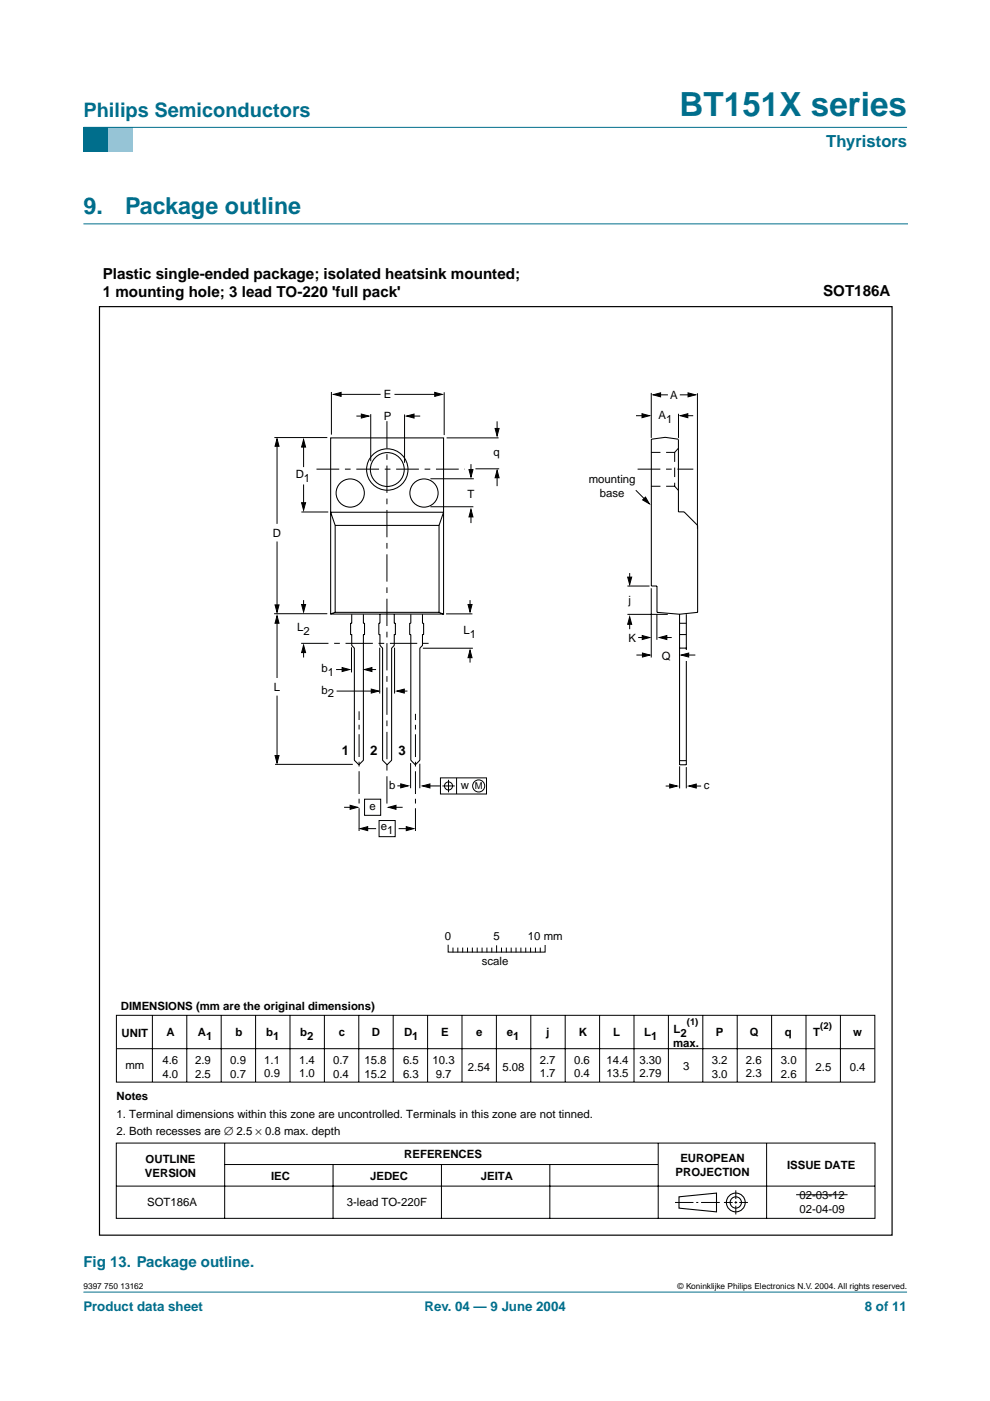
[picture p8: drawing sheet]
<svg xmlns="http://www.w3.org/2000/svg" width="210mm" height="297mm" viewBox="0 0 210 297" stroke-linecap="round" stroke-linejoin="round" font-family="sans-serif">
<path d="M17.7 273.9h174.6z" fill="#006e8c" stroke="#006e8c" stroke-width=".21"/>
<path d="M17.7 27h5.3v5.3h-5.3z" fill-rule="evenodd" fill="#006e8c"/>
<path d="M23 27h5.3v5.3h-5.3z" fill-rule="evenodd" fill="#96c4d6"/>
<path d="M17.7 27h174.6z" fill="#006e8c" stroke="#006e8c" stroke-width=".21"/>
<path d="M17.7 47.5h174.7" fill="none" stroke="#006e8c" stroke-width=".21"/>
<g fill="none" stroke="#000" stroke-width=".21">
<path d="M58.2 92.8h11.2M58.7 94.3v16.8M64.4 94.5v4.5M70.3 83.1v9M72 83.6h8.7M75.6 88.2h1.6M78.6 87.8v10M83.6 83.6h9.2M85.8 87.9v10.2M87.5 88.2h1.6M94.2 83.2v9M94.7 92.8h11"/>
<path d="M99.9 98.4v1.8M100.8 99.4h5M105.4 89.3v2.1M134.8 88.1h2.1M138.1 83.3v9.6M139.2 83.7h2.4M143.9 87.7v5.2M144.1 83.7h2.6M145 88.1h2M147.9 83.4v28.7M58.7 114.8v14M63.9 108.6h5.7"/>
<path d="M64.4 102.7v4.5M91.3 101.5h9.2M91.3 107.4h9.1M99.9 109.3v1.6M105.4 101v2.1M58.1 130.1h11.3M58.7 131.8v11.9M64.4 127.2v1.6M64.4 138.1v1.3M74.5 137.2v5.4M80.5 137.3v9.7M83.7 137.3v9.7"/>
<path d="M89.7 137.4h10.6M94.6 130.2h5.6M99.7 127.2v1.6M99.7 139.1v1.4M133 130.3h8.6M133 124.3h4.7M133.5 121.5v1.6M133.5 131.7v1.7M134.9 138.9h2.1M135.3 135.2h1.6M138.1 124.7v14.7M139.3 130.2v5.4"/>
<path d="M140.7 135.2h1.7M58.7 147.5v13.3M71.3 142h2M71.4 146.5h8.1M78.2 142h1.5M85 146.5h1.4M58.3 162.1h16.5M73 171.2h2M77.3 175.7h2.4M77.3 169.4h3.4v3.5h-3.4zM80.4 174h3.4v3.4h-3.4zM83.3 171.2h2.1"/>
<path d="M84.2 166.6h1.5M84.5 175.7h2.4M87.1 161.8v5.3M89 161.9v5.2M90.4 166.6h3M93.4 164.9h9.8v3.4h-9.8zM93.8 166.6h2.6M95.1 165.3v2.7M96.8 164.9v3.4M141.1 166.7h1.7M144.1 162.5v4.7M145.5 162.6v4.5"/>
<path d="M146.9 166.7h1.8M24.7 215.3h160.8v14.1h-160.8zM32.3 215.4v14M39.6 215.4v14M46.9 215.4v14M54.2 215.4v14M61.5 215.4v14M68.8 215.4v14M76.1 215.3v14.1M83.4 215.4v14M90.7 215.4v14M95 200.4v1.5h20.6v-1.4"/>
<path d="M96 201v.8M97.1 201v.8M98 215.4v14M98.1 201v.8M99.1 201v.8M100.2 201v.8M101.2 201v.8M102.2 201v.8M103.2 201v.8M104.3 201v.8M105.2 215.4v14M105.3 200.5v1.3"/>
<path d="M106.3 201v.8M107.4 201v.8M108.4 201v.8M109.4 201v.8M110.4 201v.8M111.5 201v.8M112.5 201v.8M112.5 215.4v14M113.5 201v.8M114.6 201v.8M119.8 215.4v14M127.1 215.3v14.1"/>
<path d="M134.4 215.4v14M141.7 215.4v14M149 215.4v14M156.3 215.4v14M163.6 215.4v14M170.9 215.4v14M178.2 215.4v14M24.8 222.3h160.6M24.7 242.4h160.8v15.9h-160.8zM24.7 251.5h160.8M47.6 242.4v15.9M47.7 246.9h91.8"/>
<path d="M70.6 246.9v11.4M93.6 246.9v11.4M116.6 246.9v11.4M139.6 242.4v15.9M143.1 254.9h3.9M147.6 254.9h.4M148.6 254.9h4M153.5 254.9h1.8M155.7 254.9h.6M156 252.4v1.8M156 254.7v.5M156 255.6v1.9"/>
<path d="M156.7 254.9h1.9M162.5 242.4v15.9"/>
<circle cx="95.1" cy="166.6" r=".86"/>
<circle cx="101.5" cy="166.6" r="1.28"/>
</g>
<g fill="none" stroke="#000" stroke-width=".23">
<path d="M144 253.7l7.9-.7v3.9l-7.9-.7z"/>
<circle cx="156" cy="254.9" r="1.99"/>
<circle cx="156" cy="254.9" r="1.2"/>
</g>
<path d="M21.1 65h168v196.9h-168z" fill="none" stroke="#000" stroke-width=".25"/>
<g fill="#000" stroke="#000" stroke-width=".21">
<path d="M58.7 93l.5 1.6h-.9zM64.4 93.2l.4 1.6h-.9zM70.7 83.6l1.6-.4v.8zM76.6 87.8l1.6 .4-1.6 .4zM86.2 88.2l1.6-.4v.8zM92.2 83.2l1.6 .4-1.6 .4zM99.4 99.6h.9l-.4 1.5zM105 90.8h.8l-.4 1.6zM136.1 87.7l1.6 .4-1.6 .5zM138.5 83.7l1.6-.4v.8zM144.2 88.1l1.6-.4v.9zM145.9 83.3l1.6 .4-1.6 .4z"/>
<path d="M63.9 106.6h.9l-.4 1.6zM99.9 108l.4 1.6h-.9zM105.4 99.7l.4 1.6h-.8zM58.7 130.5l.5 1.6h-.9zM58.3 128.2h.9l-.5 1.6zM64.4 136.8l.4 1.6h-.9zM63.9 128.2h.9l-.4 1.6zM99.7 137.9l.4 1.5h-.9zM99.2 128.2h.9l-.4 1.6zM133.5 130.8l.4 1.6h-.8zM133.1 122.4h.8l-.4 1.5zM136.2 134.7l1.6 .5-1.6 .4z"/>
<path d="M136.2 138.5l1.6 .4-1.6 .4zM139.8 135.2l1.6-.5v.9zM72.5 141.5l1.6 .5-1.6 .4zM78.7 146.1l1.6 .4-1.6 .4zM77.3 142l1.6-.5v.9zM84.1 146.5l1.6-.4v.8zM58.3 160.2h.9l-.5 1.6zM74.2 170.7l1.6 .5-1.6 .4zM76.4 175.7l1.6-.4v.8zM82.4 171.2l1.6-.5v.9zM85 166.2l1.6 .4-1.6 .4zM86.1 175.3l1.6 .4-1.6 .4z"/>
<path d="M89.6 166.6l1.6-.4v.9zM142 166.2l1.6 .5-1.6 .4zM146 166.7l1.6-.5v.9z"/>
</g>
<path d="M82 89.3v82.2M63.9 136.4h27.4" fill="none" stroke="#000" stroke-width=".21" stroke-dasharray="5.8 1.2 1.2 1.2" stroke-linecap="butt"/>
<path d="M67.1 99.5h31.5M135.2 99.5h11.8" fill="none" stroke="#000" stroke-width=".21" stroke-dasharray="4.8 1.2 1.2 1.2" stroke-linecap="butt"/>
<path d="M76.1 176.2v-25.4M88.1 176.2v-24.9" fill="none" stroke="#000" stroke-width=".21" stroke-dasharray="4.8 1 1 1" stroke-linecap="butt"/>
<g fill="none" stroke="#000" stroke-width=".22">
<path d="M70.1 92.8h23.9v37.4h-23.9zM143.8 93.2v15.3h1.2l2.9 2.9v18.4l-3.8 .4M143.8 93.1l-2.8-.4-2.9 .4v31.1h1.2v5.6l4.8 .4M71.1 111.4l-1-2.8h23.9l-.9 2.8M71.1 111.4h22M71.1 111.4v18.4M93.1 111.4v18.4M71.1 129.8h22M71.1 129.8l-1 .4M74.6 130.2v1.9h-.3v2.4h.3M77 130.2v1.9h.3v2.4h-.3v26.7l-.9 1-1-1v-23.8l-.5-.5v-2.4M80.6 134.5v2.4l.5 .5v23.8l1 1 .9-1v-23.8l.6-.5v-2.4"/>
<path d="M80.6 130.2v1.9h-.3v2.4h.3M83.6 130.2v1.9h.2v2.4h-.2M87.1 130.2v1.9h-.2v2.4h.2v26.7l1 1 .9-1v-23.8l.6-.5v-2.4M89.6 130.2v1.9h.2v2.4h-.2M93.1 129.8l.9 .4M144.1 130.2v32h1.4v-32M144.1 137.4h1.4M144.1 134.5h1.4M144.1 132.1h1.4M144.1 161.3h1.4"/>
<circle cx="82.1" cy="99.5" r="4.4"/>
<circle cx="82.1" cy="99.5" r="3.6"/>
<circle cx="74.3" cy="104.5" r="2.99"/>
<circle cx="89.9" cy="104.5" r="2.99"/>
</g>
<path d="M138 95.9h5M143 95.9v7.2M143 95.9l.8-.9M138 103.1h5M143 103.1l.8 .9" fill="none" stroke="#000" stroke-width=".21" stroke-dasharray="2 1.2" stroke-linecap="butt"/>
<path d="M145.1 137.8h.8v2.3h-.8z" fill="#fff"/>
<path d="M134.8 103.9l2.3 2.3M145.3 138.9h2.1M168.8 253.3h10.9" fill="none" stroke="#000" stroke-width=".21"/>
<path d="M136.9 105.4l.8 1.4-1.4-.8zM144.4 138.9l1.6-.4v.8z" fill="#000" stroke="#000" stroke-width=".21"/>
<text font-size="7.1" fill="#006e8c" x="144.1" y="24.7">BT151X series</text>
<g font-size="4.9" fill="#006e8c">
<text x="17.7" y="45.5">9.</text>
<text x="26.5" y="45.5">Package outline</text>
</g>
<text font-size="4.2" fill="#006e8c" x="17.7" y="24.9">Philips Semiconductors</text>
<text font-size="3.5" fill="#006e8c" x="175.2" y="31.1">Thyristors</text>
<g font-size="3.2">
<text x="21.8" y="59.1">Plastic single-ended package; isolated heatsink mounted;</text>
<text x="21.8" y="63">1 mounting hole; 3 lead TO-220 'full pack'</text>
<text x="174.5" y="62.8">SOT186A</text>
</g>
<text font-size="3.2" fill="#006e8c" x="17.7" y="268.7">Fig 13. Package outline.</text>
<g font-size="2.8">
<text x="72.5" y="160.1">1</text>
<text x="78.5" y="160.1">2</text>
<text x="84.5" y="160.1">3</text>
</g>
<g font-size="2.8" fill="#006e8c">
<text x="17.7" y="278">Product data sheet</text>
<text x="90" y="278">Rev. 04 — 9 June 2004</text>
<text x="183.4" y="278">8 of 11</text>
</g>
<g font-size="2.4">
<text x="81.4" y="84.3">E</text>
<text x="81.4" y="89">P</text>
<text x="139.6" y="88.9">A</text>
<text x="141.2" y="89.7">1</text>
<text x="142.1" y="84.6">A</text>
<text x="62.7" y="101.4">D</text>
<text x="104.6" y="96.6">q</text>
<text x="64.5" y="102.2">1</text>
<text x="99.1" y="105.5">T</text>
<text x="124.8" y="102.5">mounting</text>
<text x="127.2" y="105.4">base</text>
<text x="57.9" y="113.9">D</text>
<text x="133.3" y="128">j</text>
<text x="63" y="133.9">L</text>
<text x="64.4" y="134.7">2</text>
<text x="98.3" y="134.4">L</text>
<text x="99.6" y="135.2">1</text>
<text x="133.3" y="136.1">K</text>
<text x="68.2" y="142.4">b</text>
<text x="69.5" y="143.2">1</text>
<text x="140.3" y="139.9">Q</text>
<text x="58.1" y="146.6">L</text>
<text x="68.2" y="147">b</text>
<text x="69.5" y="147.8">2</text>
<text x="82.5" y="167.3">b</text>
<text x="97.7" y="167.4">w</text>
<text x="149.3" y="167.3">c</text>
<text x="78.4" y="171.8">e</text>
<text x="80.8" y="176">e</text>
<text x="82.1" y="176.9">1</text>
<text x="94.3" y="199.4">0</text>
<text x="104.7" y="199.4">5</text>
<text x="111.9" y="199.4">10 mm</text>
<text x="102.2" y="204.7">scale</text>
<text x="25.6" y="214.1">DIMENSIONS (mm are the original dimensions)</text>
<text x="25.8" y="219.8">UNIT</text>
<text x="35.3" y="219.7">A</text>
<text x="42" y="219.7">A</text>
<text x="43.7" y="220.5">1</text>
<text x="49.9" y="219.7">b</text>
<text x="56.5" y="219.7">b</text>
<text x="57.9" y="220.5">1</text>
<text x="63.7" y="219.7">b</text>
<text x="65.1" y="220.5">2</text>
<text x="71.8" y="219.7">c</text>
<text x="78.8" y="219.7">D</text>
<text x="85.7" y="219.7">D</text>
<text x="87.4" y="220.5">1</text>
<text x="93.5" y="219.7">E</text>
<text x="101" y="219.7">e</text>
<text x="107.4" y="219.7">e</text>
<text x="108.8" y="220.5">1</text>
<text x="115.8" y="219.7">j</text>
<text x="122.7" y="219.7">K</text>
<text x="130" y="219.6">L</text>
<text x="136.6" y="219.7">L</text>
<text x="138.1" y="220.5">1</text>
<text x="142.7" y="222">max.</text>
<text x="142.8" y="219">L</text>
<text x="144.3" y="219.8">2</text>
<text x="151.7" y="219.6">P</text>
<text x="159" y="219.6">Q</text>
<text x="166.4" y="219.6">q</text>
<text x="172.4" y="219.7">T</text>
<text x="180.9" y="219.6">w</text>
<text x="26.6" y="226.6">mm</text>
<text x="34.4" y="225.6">4.6</text>
<text x="41.4" y="225.6">2.9</text>
<text x="48.8" y="225.6">0.9</text>
<text x="56" y="225.5">1.1</text>
<text x="63.4" y="225.5">1.4</text>
<text x="70.6" y="225.6">0.7</text>
<text x="77.3" y="225.6">15.8</text>
<text x="85.4" y="225.6">6.5</text>
<text x="91.7" y="225.6">10.3</text>
<text x="99.2" y="227.1">2.54</text>
<text x="106.5" y="227">5.08</text>
<text x="114.4" y="225.5">2.7</text>
<text x="121.7" y="225.5">0.6</text>
<text x="128.6" y="225.5">14.4</text>
<text x="135.6" y="225.5">3.30</text>
<text x="144.8" y="226.9">3</text>
<text x="150.9" y="225.6">3.2</text>
<text x="158.1" y="225.5">2.6</text>
<text x="165.6" y="225.6">3.0</text>
<text x="172.9" y="227.1">2.5</text>
<text x="180.2" y="227.1">0.4</text>
<text x="24.7" y="233.3">Notes</text>
<text x="34.4" y="228.5">4.0</text>
<text x="41.4" y="228.5">2.5</text>
<text x="48.8" y="228.5">0.7</text>
<text x="56" y="228.4">0.9</text>
<text x="63.4" y="228.4">1.0</text>
<text x="70.6" y="228.6">0.4</text>
<text x="77.3" y="228.6">15.2</text>
<text x="85.4" y="228.6">6.3</text>
<text x="92.4" y="228.6">9.7</text>
<text x="114.4" y="228.4">1.7</text>
<text x="121.7" y="228.4">0.4</text>
<text x="128.6" y="228.4">13.5</text>
<text x="135.6" y="228.4">2.79</text>
<text x="150.9" y="228.6">3.0</text>
<text x="158.1" y="228.4">2.3</text>
<text x="165.6" y="228.5">2.6</text>
<text x="24.7" y="236.9">1. Terminal dimensions within this zone are uncontrolled. Terminals in this zone are not tinned.</text>
<text x="24.7" y="240.6">2. Both recesses are ∅ 2.5 × 0.8 max. depth</text>
<text x="85.7" y="245.6">REFERENCES</text>
<text x="30.7" y="249.5">VERSION</text>
<text x="30.9" y="246.6">OUTLINE</text>
<text x="57.5" y="250.2">IEC</text>
<text x="78.5" y="250.2">JEDEC</text>
<text x="102" y="250.2">JEITA</text>
<text x="143.2" y="249.2">PROJECTION</text>
<text x="144.2" y="246.3">EUROPEAN</text>
<text x="166.9" y="247.8">ISSUE DATE</text>
<text x="31.2" y="255.8">SOT186A</text>
<text x="73.5" y="255.8">3-lead TO-220F</text>
<text x="169.5" y="254.2">02-03-12</text>
<text x="169.5" y="257.1">02-04-09</text>
</g>
<g font-size="2">
<text x="100.7" y="167.4">M</text>
<text x="145.6" y="217.4">(1)</text>
<text x="173.9" y="218.1">(2)</text>
</g>
<g font-size="1.8">
<text x="17.7" y="273.4">9397 750 13162</text>
<text x="143.7" y="273.4">© Koninklijke Philips Electronics N.V. 2004. All rights reserved.</text>
</g>
</svg>
